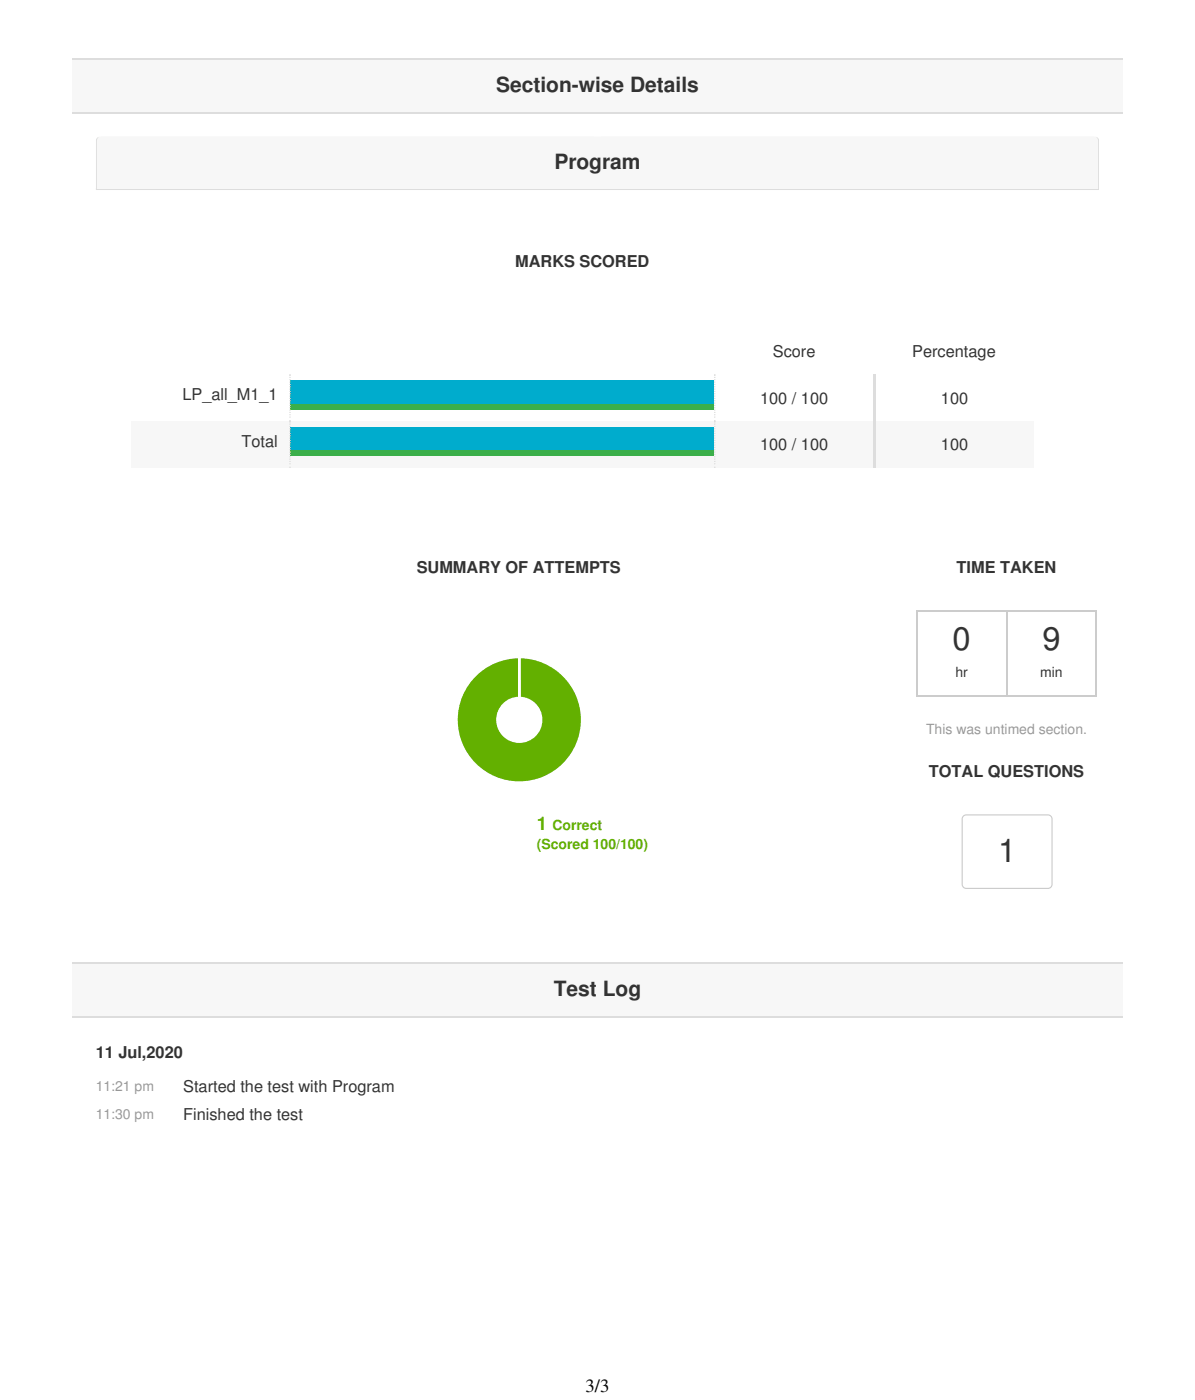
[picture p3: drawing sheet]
<svg xmlns="http://www.w3.org/2000/svg" width="361mm" height="423mm" viewBox="0 0 361 423" stroke-linecap="round" stroke-linejoin="round" font-family="sans-serif">
<path d="M21.9 17.6h317.5v16.6h-317.5z" fill="#f7f7f7"/>
<path d="M21.9 17.8h317.5M21.9 34h317.5" fill="none" stroke="#ddd" stroke-width=".35"/>
<path d="M29.2 41.9l1.1-.6h300.6a1.41 1.41 0 0 1 1.4 1.4v239.9a1.41 1.41 0 0 1-1.4 1.4h-300.6a1.41 1.41 0 0 1-1.4-1.4v-239.9z" fill-rule="evenodd" fill="#fff"/>
<g fill="#ddd">
<path d="M28.9 56.8h303.4v.7h-303.4z"/>
<path d="M28.9 41.3h151.8v16.2h-151.8z"/>
<path d="M180.6 41.3h151.7v16.2h-151.7z"/>
</g>
<path d="M29.7 41.5l.6-.2h300.6a1.23 1.23 0 0 1 1.1 1.4v14.5h-302.7v-14.5z" fill-rule="evenodd" fill="#f7f7f7"/>
<path d="M87.8 115h128.1v7.1h-128.1z" fill="#00accd"/>
<path d="M87.8 122.1h128.1v1.7h-128.1z" fill="#3baf4a"/>
<g fill="#f7f7f7">
<path d="M39.5 127.4h48v14.1h-48z"/>
<path d="M87.5 127.4h128.4v14.1h-128.4z"/>
</g>
<path d="M87.8 129.1h128.1v7.1h-128.1z" fill="#00accd"/>
<path d="M87.8 136.2h128.1v1.7h-128.1z" fill="#3baf4a"/>
<g fill="#f7f7f7">
<path d="M215.9 127.4h48.3v14.1h-48.3z"/>
<path d="M264.2 127.4h48.4v14.1h-48.4z"/>
</g>
<g fill="#ddd">
<circle cx="216.1" cy="127.5" r=".18"/>
<circle cx="216.1" cy="141.3" r=".18"/>
</g>
<path d="M216.1 127.5v13.4" fill="none" stroke="#ddd" stroke-width=".35" stroke-dasharray="0 .7"/>
<g fill="#ddd">
<circle cx="87.7" cy="127.5" r=".18"/>
<circle cx="87.7" cy="141.3" r=".18"/>
</g>
<path d="M87.7 127.5v13.4" fill="none" stroke="#ddd" stroke-width=".35" stroke-dasharray="0 .7"/>
<g fill="#ddd">
<circle cx="216.1" cy="127.5" r=".18"/>
<circle cx="216.1" cy="141.3" r=".18"/>
</g>
<path d="M216.1 127.5v13.4" fill="none" stroke="#ddd" stroke-width=".35" stroke-dasharray="0 .7"/>
<g fill="#ddd">
<circle cx="87.7" cy="127.5" r=".18"/>
<circle cx="87.7" cy="141.3" r=".18"/>
</g>
<path d="M87.7 127.5v13.4" fill="none" stroke="#ddd" stroke-width=".35" stroke-dasharray="0 .7"/>
<g fill="#ddd">
<circle cx="216.1" cy="113.4" r=".18"/>
<circle cx="216.1" cy="127.2" r=".18"/>
</g>
<path d="M216.1 113.4v13.4" fill="none" stroke="#ddd" stroke-width=".35" stroke-dasharray="0 .7"/>
<g fill="#ddd">
<circle cx="87.7" cy="113.4" r=".18"/>
<circle cx="87.7" cy="127.2" r=".18"/>
</g>
<path d="M87.7 113.4v13.4" fill="none" stroke="#ddd" stroke-width=".35" stroke-dasharray="0 .7"/>
<g fill="#ddd">
<circle cx="216.1" cy="113.4" r=".18"/>
<circle cx="216.1" cy="127.2" r=".18"/>
</g>
<path d="M216.1 113.4v13.4" fill="none" stroke="#ddd" stroke-width=".35" stroke-dasharray="0 .7"/>
<g fill="#ddd">
<circle cx="87.7" cy="113.4" r=".18"/>
<circle cx="87.7" cy="127.2" r=".18"/>
</g>
<path d="M87.7 113.4v13.4" fill="none" stroke="#ddd" stroke-width=".35" stroke-dasharray="0 .7"/>
<g fill="#ddd">
<path d="M263.9 127.4h.7v14.1h-.7z"/>
<path d="M263.9 113.2h.7v14.2h-.7z"/>
</g>
<path d="M277.7 185.1l.6-.2h52.3a1.14 1.14 0 0 1 1 1v23.3a1.23 1.23 0 0 1-1.4 1.1l-52.2-.1-.5-.4-.2-.6v-23.3z" fill-rule="evenodd" fill="#fff"/>
<path d="M276.9 184.7h54.7M277.1 184.5v26.1M304.3 184.5v26.1M331.4 184.5v26.1M276.9 210.4h54.7" fill="none" stroke="#ccc" stroke-width=".35"/>
<path d="M21.9 291h317.5v16.6h-317.5z" fill="#f7f7f7"/>
<path d="M21.9 291.2h317.5M21.9 307.4h317.5" fill="none" stroke="#ddd" stroke-width=".35"/>
<path d="M291 246.8l1.1-.6h24.7a1.41 1.41 0 0 1 1.4 1.5v19.7a1.41 1.41 0 0 1-1.4 1.4h-24.7a1.41 1.41 0 0 1-1.4-1.4v-19.7zM291.5 246.8l.6-.2h24.7l.6 .2 .5 .9v19.7l-.3 .6-.8 .5h-24.7l-.6-.2-.5-.9v-19.7z" fill-rule="evenodd" fill="#ccc"/>
<path d="M138 217.7a19 19 0 0 1 38 0 19 19 0 0 1-38 0zM150.3 217.7a6.6 6.6 0 0 0 13.3 0 6.6 6.6 0 0 0-13.3 0z" fill="#63b000"/>
<g fill="none" stroke="#fff" stroke-width=".71" stroke-linecap="butt">
<circle cx="157" cy="217.7" r="6.6"/>
<circle cx="157" cy="217.7" r="19"/>
</g>
<path d="M157 198.7v12.3z" fill="#999"/>
<path d="M157 198.7v12.3z" fill="none" stroke="#fff" stroke-width=".71" stroke-linecap="butt"/>
<g font-size="9.9" fill="#333">
<text x="287.9" y="196.5">0</text>
<text x="315.1" y="196.5">9</text>
<text x="301.7" y="260.7">1</text>
</g>
<g font-size="6.3" fill="#333">
<text x="149.9" y="27.9">Section-wise Details</text>
<text x="167.6" y="51.2">Prog</text>
<text x="182" y="51.2">ram</text>
<text x="167.4" y="301.3">Test Log</text>
</g>
<text font-size="5.6" fill="#63b000" x="162.3" y="250.8">1</text>
<text font-size="5.6" x="177" y="420.9">3/3</text>
<g font-size="4.9" fill="#333">
<text x="155.8" y="80.8">MARKS SCORED</text>
<text x="233.6" y="107.9">Score</text>
<text x="275.8" y="107.9">Percentage</text>
<text x="55.2" y="121">LP_all_M1_1</text>
<text x="229.8" y="122.1">100 / 100</text>
<text x="284.5" y="122.1">100</text>
<text x="73" y="135.1">Total</text>
<text x="229.8" y="136.2">100 / 100</text>
<text x="284.5" y="136.2">100</text>
<text x="126" y="173.2">SUMMARY OF ATTEMPTS</text>
<text x="289.2" y="173.2">TIME TAKEN</text>
<text x="280.8" y="234.9">TOTAL QUESTIONS</text>
<text x="28.9" y="320">11 Jul,2020</text>
<text x="55.4" y="330.2">Started the test with Program</text>
<text x="55.4" y="338.7">Finished the test</text>
</g>
<g font-size="4.2" fill="#333">
<text x="288.8" y="204.6">hr</text>
<text x="314.4" y="204.6">min</text>
</g>
<g font-size="4.2" fill="#999">
<text x="279.9" y="221.9">This was untimed section.</text>
<text x="28.9" y="329.8">11:21 pm</text>
<text x="28.9" y="338.3">11:30 pm</text>
</g>
<g font-size="4.2" fill="#63b000">
<text x="167" y="250.8">Correct</text>
<text x="162.3" y="256.8">(Scored 100/100)</text>
</g>
</svg>
